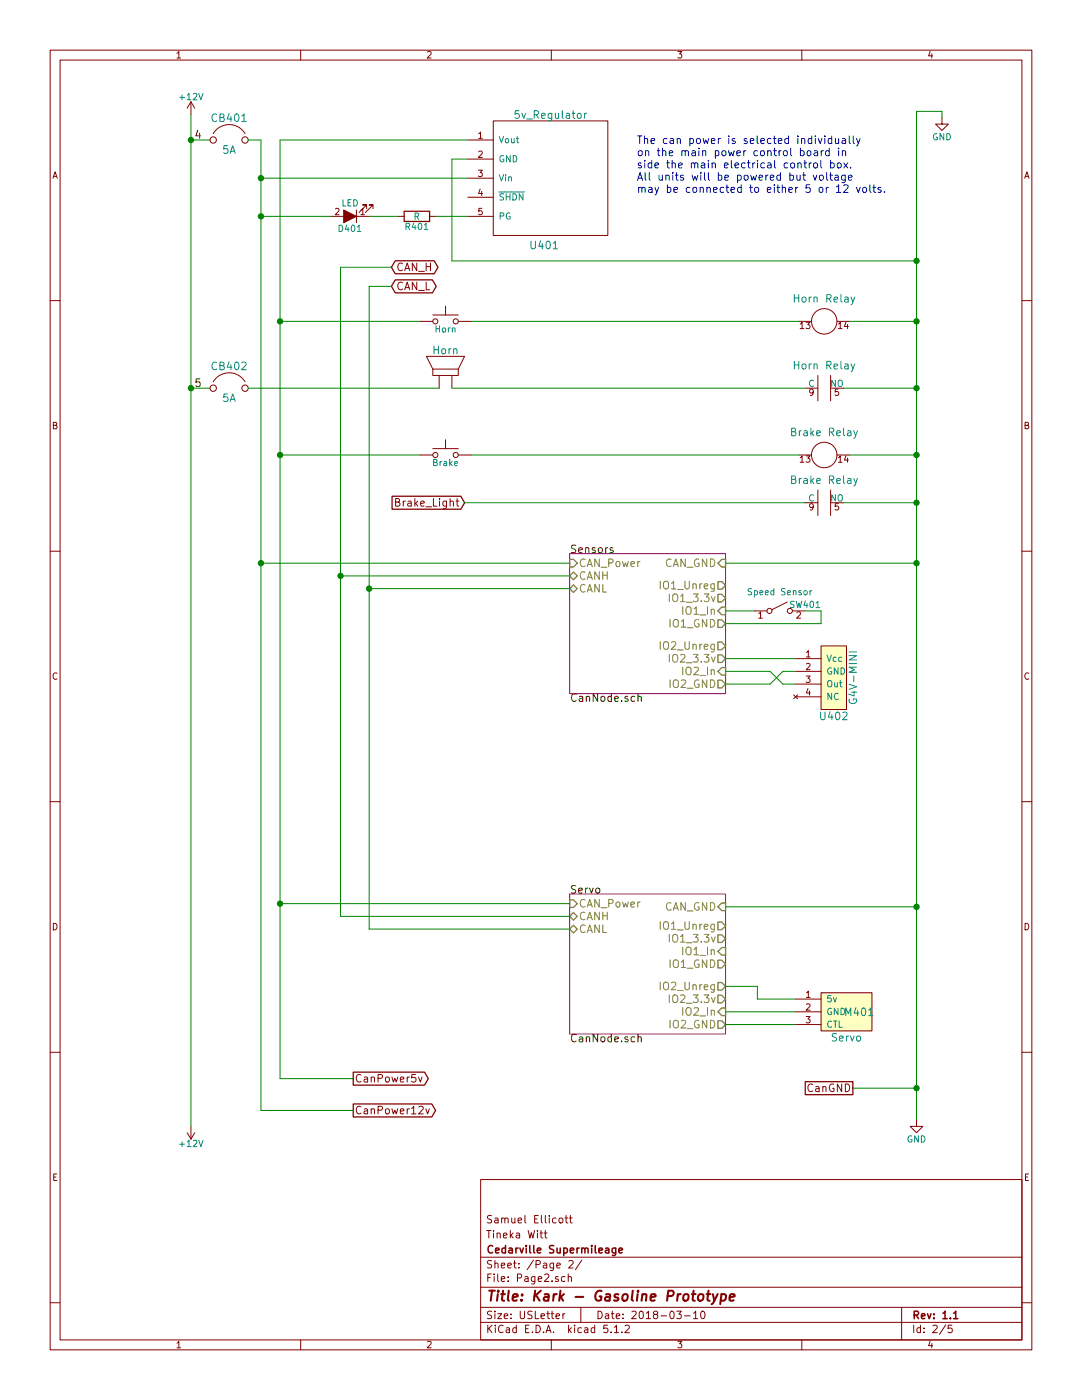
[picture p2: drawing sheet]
EESchema Schematic File Version 4
LIBS:KarkSchematics-cache
EELAYER 29 0
EELAYER END
$Descr USLetter 8500 11000 portrait
encoding utf-8
Sheet 2 5
Title "Kark - Gasoline Prototype"
Date "2018-03-10"
Rev "1.1"
Comp "Cedarville Supermileage"
Comment1 "Tineka Witt"
Comment2 "Samuel Ellicott"
Comment3 ""
Comment4 ""
$EndDescr
$Comp
L KarkSchematics-rescue:+12V #PWR301
U 1 1
P 1500 900
AR Path="/5AB94FB4" Ref="#PWR301"  Part="1" 
AR Path="/5AB66DFC/5AB94FB4" Ref="#PWR301"  Part="1" 
F 0 "#PWR301" H 1500 750 50  0001 C CNN
F 1 "+12V" H 1500 1040 50  0000 C CNN
F 2 "" H 1500 900 50  0000 C CNN
F 3 "" H 1500 900 50  0000 C CNN
	1    1500 900 
	1    0    0    -1  
$EndComp
$Comp
L KarkSchematics-rescue:GND #PWR303
U 1 1
P 7200 8800
F 0 "#PWR303" H 7200 8550 50  0001 C CNN
F 1 "GND" H 7200 8650 50  0000 C CNN
F 2 "" H 7200 8800 50  0000 C CNN
F 3 "" H 7200 8800 50  0000 C CNN
	1    7200 8800
	1    0    0    -1  
$EndComp
$Comp
L KarkSchematics-rescue:+12V #PWR302
U 1 1
P 1500 8850
AR Path="/5AB94FC5" Ref="#PWR302"  Part="1" 
AR Path="/5AB66DFC/5AB94FC5" Ref="#PWR302"  Part="1" 
F 0 "#PWR302" H 1500 8700 50  0001 C CNN
F 1 "+12V" H 1500 8990 50  0000 C CNN
F 2 "" H 1500 8850 50  0000 C CNN
F 3 "" H 1500 8850 50  0000 C CNN
	1    1500 8850
	-1   0    0    1   
$EndComp
$Comp
L KarkSchematics-rescue:GND #PWR304
U 1 1
P 7400 925
F 0 "#PWR304" H 7400 675 50  0001 C CNN
F 1 "GND" H 7400 775 50  0000 C CNN
F 2 "" H 7400 925 50  0001 C CNN
F 3 "" H 7400 925 50  0001 C CNN
	1    7400 925 
	1    0    0    -1  
$EndComp
Text GLabel 3075 2100 2    60   BiDi ~ 0
CAN_H
Text GLabel 3075 2250 2    60   BiDi ~ 0
CAN_L
$Comp
L KarkSchematics-rescue:5v_Regulator U401
U 1 1
P 4275 1400
F 0 "U401" V 4800 1400 60  0000 C CNN
F 1 "5v_Regulator" V 3775 1450 60  0000 C CNN
F 2 "" H 4075 2000 60  0001 C CNN
F 3 "" H 4075 2000 60  0001 C CNN
	1    4275 1400
	0    1    1    0   
$EndComp
$Comp
L KarkSchematics-rescue:CB CB401
U 1 1
P 1800 1100
F 0 "CB401" H 1800 1275 60  0000 C CNN
F 1 "5A" H 1800 1025 60  0000 C CNN
F 2 "" H 1800 1100 60  0000 C CNN
F 3 "" H 1800 1100 60  0000 C CNN
	1    1800 1100
	1    0    0    -1  
$EndComp
Text GLabel 2775 8725 2    60   Output ~ 0
CanPower12v
Text GLabel 2775 8475 2    60   Output ~ 0
CanPower5v
Text GLabel 6700 8550 0    60   UnSpc ~ 0
CanGND
$Comp
L KarkSchematics-rescue:R R401
U 1 1
P 3275 1700
F 0 "R401" V 3355 1700 50  0000 C CNN
F 1 "R" V 3275 1700 50  0000 C CNN
F 2 "" V 3205 1700 50  0001 C CNN
F 3 "" H 3275 1700 50  0001 C CNN
	1    3275 1700
	0    1    1    0   
$EndComp
Text Notes 5000 1525 0    60   ~ 0
The can power is selected individually \non the main power control board in \nside the main electrical control box. \nAll units will be powered but voltage \nmay be connected to either 5 or 12 volts.
$Sheet
S 4475 4350 1225 1100
U 5AB8FF66
F0 "Sensors" 60
F1 "CanNode.sch" 60
F2 "CAN_Power" I L 4475 4425 60 
F3 "CANH" B L 4475 4525 60 
F4 "CANL" B L 4475 4625 60 
F5 "CAN_GND" I R 5700 4425 60 
F6 "IO1_Unreg" O R 5700 4600 60 
F7 "IO2_Unreg" O R 5700 5075 60 
F8 "IO1_3.3v" O R 5700 4700 60 
F9 "IO2_3.3v" O R 5700 5175 60 
F10 "IO1_In" I R 5700 4800 60 
F11 "IO1_GND" O R 5700 4900 60 
F12 "IO2_In" I R 5700 5275 60 
F13 "IO2_GND" O R 5700 5375 60 
$EndSheet
$Comp
L KarkSchematics-rescue:G4V-MINI U402
U 1 1
P 6550 5325
F 0 "U402" H 6550 5025 60  0000 C CNN
F 1 "G4V-MINI" V 6700 5325 60  0000 C CNN
F 2 "" H 5800 5875 60  0000 C CNN
F 3 "" H 5800 5875 60  0000 C CNN
	1    6550 5325
	1    0    0    -1  
$EndComp
Wire Wire Line
	7200 875  7200 2050
Wire Wire Line
	7200 875  7400 875 
Wire Wire Line
	7400 875  7400 925 
Wire Wire Line
	1500 1100 1650 1100
Connection ~ 1500 1100
Wire Wire Line
	2050 8725 2775 8725
Wire Wire Line
	2200 1100 2200 2525
Wire Wire Line
	2200 8475 2775 8475
Wire Wire Line
	1500 900  1500 1100
Wire Wire Line
	3675 1100 2200 1100
Wire Wire Line
	2050 1400 3675 1400
Wire Wire Line
	2050 1700 2600 1700
Connection ~ 2050 1700
Wire Wire Line
	3125 1700 2900 1700
Wire Wire Line
	3425 1700 3675 1700
Connection ~ 7200 8550
Wire Wire Line
	3675 1250 3550 1250
Wire Wire Line
	3550 1250 3550 2050
Wire Wire Line
	3550 2050 7200 2050
Connection ~ 7200 2050
Wire Wire Line
	3075 2250 2900 2250
Wire Wire Line
	2675 4525 4475 4525
Wire Wire Line
	2900 4625 4475 4625
Wire Wire Line
	5700 4425 7200 4425
Wire Wire Line
	5925 4800 5700 4800
Connection ~ 2900 4625
Connection ~ 2675 4525
Wire Wire Line
	2050 4425 4475 4425
Connection ~ 2050 4425
Wire Wire Line
	5700 5175 6250 5175
Wire Wire Line
	6250 5275 6150 5275
Wire Wire Line
	6150 5275 6050 5375
Wire Wire Line
	6050 5375 5700 5375
Wire Wire Line
	6150 5375 6250 5375
Wire Wire Line
	6050 5275 6150 5375
Wire Wire Line
	5700 5275 6050 5275
$Comp
L KarkSchematics-rescue:SW_SPST SW401
U 1 1
P 6125 4800
F 0 "SW401" H 6325 4850 50  0000 C CNN
F 1 "Speed Sensor" H 6125 4950 50  0000 C CNN
F 2 "" H 6125 4800 50  0001 C CNN
F 3 "" H 6125 4800 50  0001 C CNN
	1    6125 4800
	1    0    0    -1  
$EndComp
Wire Wire Line
	6325 4800 6450 4800
Wire Wire Line
	6450 4800 6450 4900
Wire Wire Line
	6450 4900 5700 4900
$Comp
L KarkSchematics-rescue:Horn SP401
U 1 1
P 3500 3050
F 0 "SP401" H 3775 3225 60  0001 C CNN
F 1 "Horn" H 3500 3350 60  0000 C CNN
F 2 "" H 3500 3050 60  0000 C CNN
F 3 "" H 3500 3050 60  0000 C CNN
	1    3500 3050
	1    0    0    -1  
$EndComp
$Comp
L KarkSchematics-rescue:CB CB402
U 1 1
P 1800 3050
F 0 "CB402" H 1800 3225 60  0000 C CNN
F 1 "5A" H 1800 2975 60  0000 C CNN
F 2 "" H 1800 3050 60  0000 C CNN
F 3 "" H 1800 3050 60  0000 C CNN
	1    1800 3050
	1    0    0    -1  
$EndComp
Wire Wire Line
	3450 3050 1950 3050
Wire Wire Line
	1650 3050 1500 3050
Connection ~ 1500 3050
Connection ~ 7200 4425
Text GLabel 3650 3950 0    60   Input ~ 0
Brake_Light
Wire Wire Line
	3650 3950 6325 3950
$Sheet
S 4475 7025 1225 1100
U 5ABBD830
F0 "Servo" 60
F1 "CanNode.sch" 60
F2 "CAN_Power" I L 4475 7100 60 
F3 "CANH" B L 4475 7200 60 
F4 "CANL" B L 4475 7300 60 
F5 "CAN_GND" I R 5700 7125 60 
F6 "IO1_Unreg" O R 5700 7275 60 
F7 "IO2_Unreg" O R 5700 7750 60 
F8 "IO1_3.3v" O R 5700 7375 60 
F9 "IO2_3.3v" O R 5700 7850 60 
F10 "IO1_In" I R 5700 7475 60 
F11 "IO1_GND" O R 5700 7575 60 
F12 "IO2_In" I R 5700 7950 60 
F13 "IO2_GND" O R 5700 8050 60 
$EndSheet
Wire Wire Line
	2675 7200 4475 7200
Wire Wire Line
	2900 7300 4475 7300
Wire Wire Line
	5700 7125 7200 7125
Wire Wire Line
	7200 8550 6700 8550
Connection ~ 7200 7125
Wire Wire Line
	4475 7100 2200 7100
Connection ~ 2200 7100
$Comp
L KarkSchematics-rescue:Servo M401
U 1 1
P 6650 7950
F 0 "M401" H 6750 7950 60  0000 C CNN
F 1 "Servo" H 6650 7750 60  0000 C CNN
F 2 "" H 6650 7950 60  0000 C CNN
F 3 "" H 6650 7950 60  0000 C CNN
	1    6650 7950
	1    0    0    -1  
$EndComp
Wire Wire Line
	6250 7850 5950 7850
Wire Wire Line
	5950 7850 5950 7750
Wire Wire Line
	5950 7750 5700 7750
Wire Wire Line
	6250 8050 5700 8050
Wire Wire Line
	5700 7950 6250 7950
Connection ~ 2050 1400
Wire Wire Line
	2050 1100 2050 1400
Text Label 1525 3050 0    60   ~ 0
5
$Comp
L KarkSchematics-rescue:LED_ALT D401
U 1 1
P 2750 1700
F 0 "D401" H 2750 1800 50  0000 C CNN
F 1 "LED" H 2750 1600 50  0000 C CNN
F 2 "" H 2750 1700 50  0001 C CNN
F 3 "" H 2750 1700 50  0001 C CNN
	1    2750 1700
	-1   0    0    1   
$EndComp
Wire Wire Line
	3075 2100 2675 2100
Wire Wire Line
	2050 1100 1950 1100
Wire Wire Line
	1500 1100 1500 3050
Wire Wire Line
	7200 8550 7200 8800
Wire Wire Line
	1500 3050 1500 8850
Wire Wire Line
	7200 7125 7200 8550
Wire Wire Line
	2200 7100 2200 8475
Wire Wire Line
	2050 1400 2050 1700
Text Label 1525 1100 0    60   ~ 0
4
$Comp
L KarkSchematics-rescue:SW_Push SW?
U 1 1
P 3500 2525
AR Path="/5AB66DFC/5AB68374/5D18DC27" Ref="SW?"  Part="1" 
AR Path="/5AB66DFC/5D18DC27" Ref="SW?"  Part="1" 
F 0 "SW?" H 3550 2625 50  0001 L CNN
F 1 "Horn" H 3500 2465 50  0000 C CNN
F 2 "" H 3500 2725 50  0001 C CNN
F 3 "" H 3500 2725 50  0001 C CNN
	1    3500 2525
	1    0    0    -1  
$EndComp
Wire Wire Line
	7200 2050 7200 2525
Wire Wire Line
	3300 2525 2200 2525
Connection ~ 2200 2525
$Comp
L KarkSchematics-rescue:SPDT_Relay CR?
U 1 1
P 6475 2525
F 0 "CR?" H 6475 2812 60  0001 C CNN
F 1 "Horn Relay" H 6475 2706 60  0000 C CNN
F 2 "" H 6475 2525 60  0000 C CNN
F 3 "" H 6475 2525 60  0000 C CNN
	1    6475 2525
	1    0    0    -1  
$EndComp
Wire Wire Line
	6275 2525 3700 2525
Wire Wire Line
	6675 2525 7200 2525
Connection ~ 7200 2525
Wire Wire Line
	7200 2525 7200 3050
$Comp
L KarkSchematics-rescue:SPDT_Relay CR?
U 2 1
P 6475 3050
F 0 "CR?" H 6475 3337 60  0001 C CNN
F 1 "Horn Relay" H 6475 3231 60  0000 C CNN
F 2 "" H 6475 3050 60  0000 C CNN
F 3 "" H 6475 3050 60  0000 C CNN
	2    6475 3050
	1    0    0    -1  
$EndComp
Wire Wire Line
	3550 3050 6325 3050
Wire Wire Line
	6625 3050 7200 3050
Connection ~ 7200 3050
Wire Wire Line
	2675 2100 2675 4525
Wire Wire Line
	2900 2250 2900 4625
Wire Wire Line
	7200 3050 7200 3575
Wire Wire Line
	2050 1700 2050 4425
$Comp
L KarkSchematics-rescue:SW_Push SW?
U 1 1
P 3500 3575
AR Path="/5AB66DFC/5AB68374/5D1A9525" Ref="SW?"  Part="1" 
AR Path="/5AB66DFC/5D1A9525" Ref="SW?"  Part="1" 
F 0 "SW?" H 3550 3675 50  0001 L CNN
F 1 "Brake" H 3500 3515 50  0000 C CNN
F 2 "" H 3500 3775 50  0001 C CNN
F 3 "" H 3500 3775 50  0001 C CNN
	1    3500 3575
	1    0    0    -1  
$EndComp
Wire Wire Line
	3300 3575 2200 3575
$Comp
L KarkSchematics-rescue:SPDT_Relay CR?
U 1 1
P 6475 3575
F 0 "CR?" H 6475 3862 60  0001 C CNN
F 1 "Brake Relay" H 6475 3756 60  0000 C CNN
F 2 "" H 6475 3575 60  0000 C CNN
F 3 "" H 6475 3575 60  0000 C CNN
	1    6475 3575
	1    0    0    -1  
$EndComp
Wire Wire Line
	6275 3575 3700 3575
$Comp
L KarkSchematics-rescue:SPDT_Relay CR?
U 2 1
P 6475 3950
F 0 "CR?" H 6475 4237 60  0001 C CNN
F 1 "Brake Relay" H 6475 4131 60  0000 C CNN
F 2 "" H 6475 3950 60  0000 C CNN
F 3 "" H 6475 3950 60  0000 C CNN
	2    6475 3950
	1    0    0    -1  
$EndComp
Wire Wire Line
	6625 3950 7200 3950
Connection ~ 7200 3950
Wire Wire Line
	7200 3950 7200 4425
Wire Wire Line
	2200 2525 2200 3575
Connection ~ 2200 3575
Wire Wire Line
	2200 3575 2200 7100
Wire Wire Line
	6675 3575 7200 3575
Connection ~ 7200 3575
Wire Wire Line
	7200 3575 7200 3950
Wire Wire Line
	2675 4525 2675 7200
Wire Wire Line
	2900 4625 2900 7300
Wire Wire Line
	7200 4425 7200 7125
Wire Wire Line
	2050 4425 2050 8725
$EndSCHEMATC
